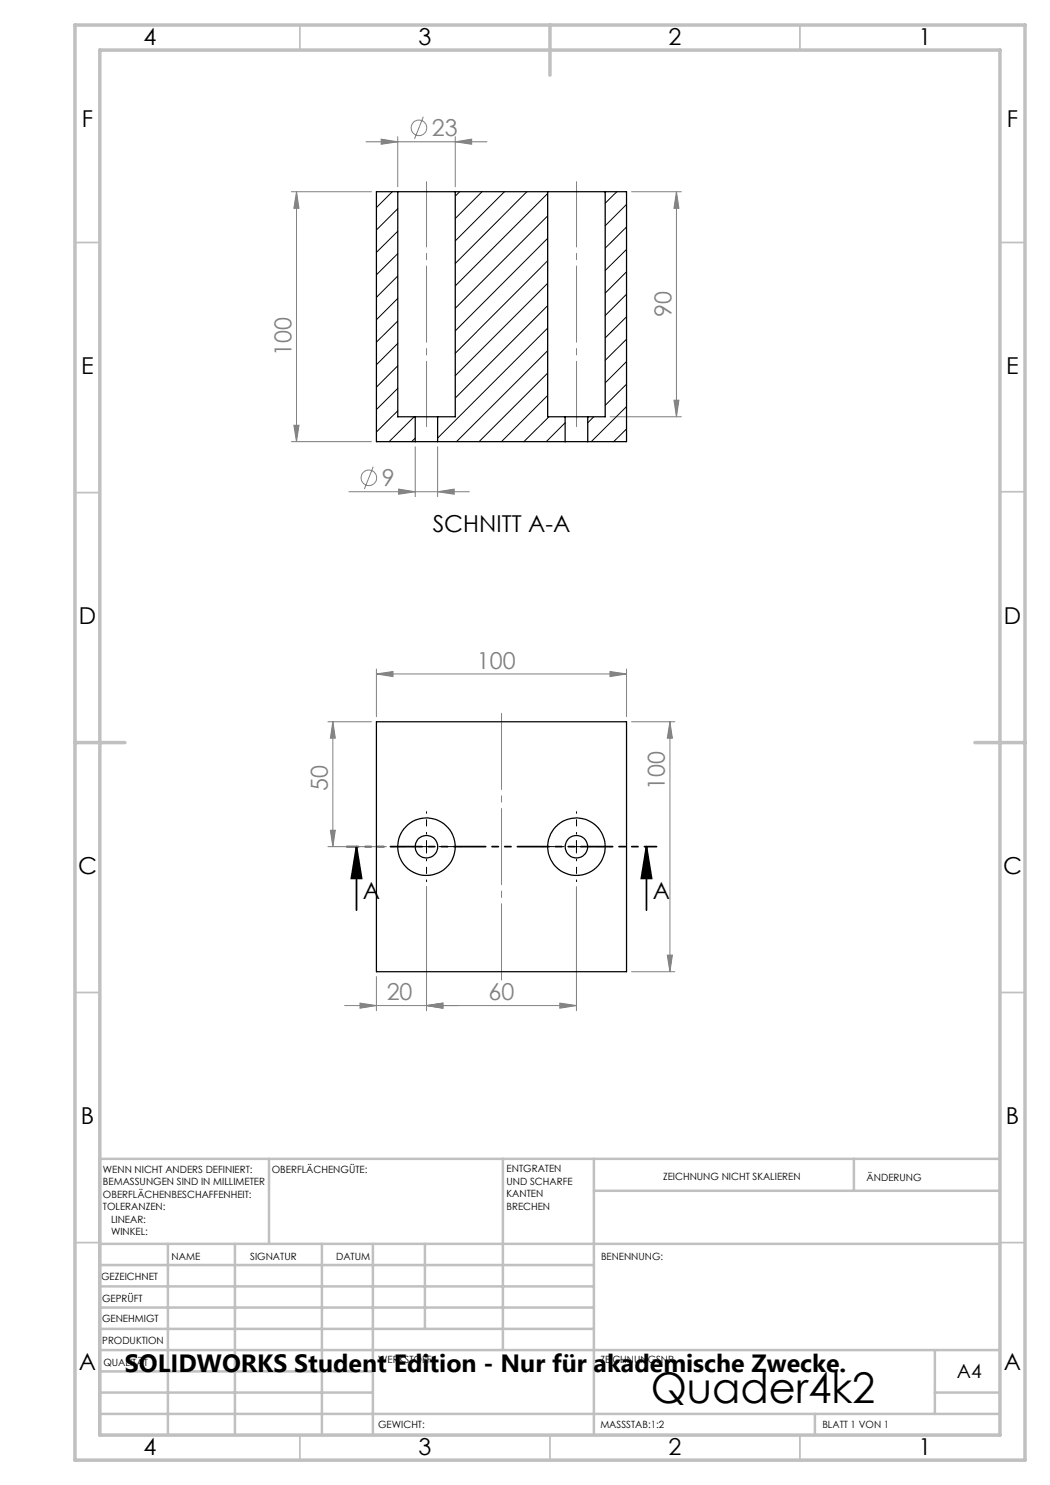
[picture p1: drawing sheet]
<svg xmlns="http://www.w3.org/2000/svg" width="210mm" height="297mm" viewBox="0 0 210 297" stroke-linecap="round" stroke-linejoin="round" font-family="sans-serif">
<g fill="none" stroke="#808080" stroke-width=".2">
<path d="M58.3 38.3h16M59.3 38.3v50M59.3 38.3l.5 3.4h-1zM73.2 28.4h24.2M76.2 27.8l3.4 .6-3.4 .5zM79.6 27.3v10.1M84.7 23.4l-1.8 4.4M91.1 28.4l3.2-.6v1.1zM91.1 27.3v10.1M126.3 38.3h10M135.3 38.3l.5 3.4h-1zM135.3 38.3v45.1"/>
<path d="M58.3 88.3h16M58.8 85.1h1l-.5 3.2zM69.8 98.4h24.1M74.6 93.3l-1.7 4.5M79.7 97.8l3.3 .6-3.3 .4zM83 89.4v9.9M87.5 98.4l3.3-.6v1zM87.5 89.4v9.9M122 83.4h14.3M134.8 80h1l-.5 3.4zM75.3 134.8l3.3-.5v1zM75.3 133.8v9.5"/>
<path d="M75.3 134.8h50M122 134.3l3.3 .5-3.3 .5zM125.3 133.8v9.5M65.6 144.4h8.7M66.6 144.4l.5 3.2h-1zM66.6 144.4v24.9M126.3 144.4h8.7M134 144.4l.5 3.2h-1zM134 144.4v49.9M65.6 169.3h11.7M66.1 166h1l-.5 3.3zM85.3 177.3v24.8"/>
<path d="M115.3 177.3v24.8M75.3 195.3v6.8M126.3 194.3h8.7M133.5 191h1l-.5 3.3zM72 200.6l3.3 .5-3.3 .5zM85.3 201.1l3.3-.5v1zM112 200.6l3.3 .5-3.3 .5zM115.3 201.1h-46.4"/>
<circle cx="83.8" cy="25.6" r="1.55"/>
<circle cx="73.8" cy="95.6" r="1.55"/>
</g>
<path d="M71.3 169.3l1 6.4h-2zM71.3 169.3v12.7M129.3 169.3l1 6.4h-2zM129.3 169.3v12.7" fill="none" stroke="#000" stroke-width=".35"/>
<path d="M82.8 169.3h-4.5M85.3 166.8v-4.5M85.3 171.8v4.5M87.8 169.3h4.5M112.8 169.3h-4.5M115.3 166.8v-4.5M115.3 171.8v4.5M117.8 169.3h4.5" fill="none" stroke="#000" stroke-width=".2" stroke-dasharray="15.2 1.3 1.3 1.3" stroke-dashoffset="14.9"/>
<path d="M84 169.3h2.5M85.3 168.1v2.5M114.1 169.3h2.5M115.3 168.1v2.5" fill="none" stroke="#000" stroke-width=".2"/>
<path d="M131.3 169.3h-62" fill="none" stroke="#000" stroke-width=".35" stroke-dasharray="6.3 1.3 1.3 1.3 1.3 1.3" stroke-dashoffset="3.9"/>
<path d="M100.3 196.3v-54" fill="none" stroke="#808080" stroke-width=".2" stroke-dasharray="15.2 1.3 1.3 1.3" stroke-dashoffset="-.3"/>
<path d="M85.3 36.3v49M115.3 36.3v49" fill="none" stroke="#808080" stroke-width=".2" stroke-dasharray="15.2 1.3 1.3 1.3" stroke-dashoffset="2.2"/>
<g fill="none" stroke="#c0c0c0" stroke-width=".35">
<path d="M60 5v5M160 5v5M15 48.5h5M200 48.5h5M15 98.5h5M200 98.4h5M15 198.5h5M200 198.5h5M15 248.5h5M200 248.5h5M60 287v5M110 287v5"/>
<path d="M160 287v5"/>
</g>
<g fill="none" stroke="#c0c0c0" stroke-width=".5">
<path d="M53.8 231.8v17M100.6 231.8v38.2M118.8 231.8v55.2M118.8 238.2h81.2M170.8 231.8v6.4M200 231.8h-180v55.2M20 248.8h180M20 257.3h98.8M20 253h98.8M33.6 248.8v38.2M47 248.8v38.2M64.4 248.8v38.2"/>
<path d="M74.6 248.8v38.2M85 248.8v17M20 265.8h98.8M20 261.5h98.8M20 278.5h54.6M20 274.3h54.6M20 270h180M187 278.5h13M187 270v12.8M20 282.8h180M163 282.8v4.2"/>
</g>
<path d="M15 5h190v287h-190zM20 10h180v277h-180zM110 5v10M15 148.5h10M195 148.5h10" fill="none" stroke="#c0c0c0" stroke-width=".7"/>
<path d="M129.3 169.3l1 6.4h-2zM71.3 169.3l1 6.4h-2z" fill="#000"/>
<g fill="#808080">
<path d="M122 134.3l3.3 .5-3.3 .5zM75.3 134.8l3.3-.5v1zM85.3 201.1l3.3-.5v1zM72 200.6l3.3 .5-3.3 .5z"/>
<path d="M85.3 201.1l3.3-.5v1zM112 200.6l3.3 .5-3.3 .5zM79.7 97.8l3.3 .6-3.3 .4zM87.5 98.4l3.3-.6v1z"/>
<path d="M91.1 28.4l3.2-.6v1.1zM76.2 27.8l3.4 .6-3.4 .5z"/>
<path d="M66.1 166h1l-.5 3.3zM66.6 144.4l.5 3.2h-1zM133.5 191h1l-.5 3.3zM134 144.4l.5 3.2h-1z"/>
<path d="M59.3 38.3l.5 3.4h-1zM58.8 85.1h1l-.5 3.2zM135.3 38.3l.5 3.4h-1zM134.8 80h1l-.5 3.4z"/>
</g>
<g fill="none" stroke="#000" stroke-width=".25">
<path d="M79.6 38.3h11.5M79.6 38.3h-4.3v50h7.7M79.6 38.3v45.1h3.4M91.1 38.3v45.1h-3.6M91.1 38.3h18.4M109.5 38.3h11.5M109.5 38.3v45.1h3.5M121 38.3h4.3v50h-7.8M121 38.3v45.1h-3.5M83 88.3h4.5M83 83.4h4.5M83 83.4v4.9"/>
<path d="M87.5 83.4v4.9M87.5 88.3h25.5M113 88.3h4.5M113 83.4h4.5M113 83.4v4.9M117.5 83.4v4.9M75.3 144.4h50v49.9h-50z"/>
<circle cx="85.3" cy="169.3" r="2.25"/>
<circle cx="85.3" cy="169.3" r="5.8"/>
<circle cx="115.3" cy="169.3" r="5.8"/>
<circle cx="115.3" cy="169.3" r="2.26"/>
</g>
<g fill="none" stroke="#000" stroke-width=".2">
<path d="M78.5 38.3l-3.2 3.2M91.9 38.3l-.8 .9M96.4 38.3l-5.3 5.4M100.9 38.3l-9.8 9.9M105.4 38.3l-14.3 14.4M109.5 38.7l-18.4 18.5M123.4 38.3l-2.4 2.3M79.6 55.2l-4.3 4.3M79.6 59.7l-4.3 4.3M79.6 41.7l-4.3 4.3M79.6 46.2l-4.3 4.3M79.6 50.7l-4.3 4.3"/>
<path d="M109.5 43.2l-18.4 18.5M109.5 47.7l-18.4 18.5M109.5 52.1l-18.4 18.6M109.5 56.7l-18.4 18.4M125.3 54.4l-4.3 4.2M125.3 58.8l-4.3 4.3M125.3 40.9l-4.3 4.3M125.3 45.4l-4.3 4.2M125.3 49.9l-4.3 4.2M79.6 68.7l-4.3 4.3M79.6 73.2l-4.3 4.2M79.6 64.2l-4.3 4.2"/>
<path d="M79.6 77.7l-4.3 4.2M109.5 61.1l-18.4 18.5M109.5 65.6l-22 22M109.5 70.1l-18.2 18.2M109.5 74.6l-13.7 13.7M109.5 79.1l-9.2 9.2M125.3 63.4l-4.3 4.2M125.3 67.8l-4.3 4.3M125.3 72.3l-4.3 4.3M125.3 76.8l-4.3 4.3M79.6 82.2l-4.3 4.2M82.8 83.4l-5 4.9"/>
<path d="M83 87.6l-.7 .7M109.8 83.4l-5 4.9M113 84.6l-3.7 3.7M118.7 83.4l-1.2 1.2M125.3 81.3l-7 7M125.3 85.8l-2.6 2.5"/>
</g>
<text font-size="8.5" x="130.2" y="280.6">Quader4k2</text>
<text font-size="5" x="25" y="274.4">SOLIDWORKS Student Edition - Nur für akademische Zwecke.</text>
<g font-size="4.7">
<text x="28.7" y="9">4</text>
<text x="83.7" y="9">3</text>
<text x="133.7" y="9">2</text>
<text x="183.7" y="9">1</text>
<text x="16.4" y="25.5">F</text>
<text x="201.4" y="25.5">F</text>
<text x="16.2" y="74.7">E</text>
<text x="201.2" y="74.8">E</text>
<text x="86.5" y="106.4">SCHNITT A-A</text>
<text x="15.8" y="124.7">D</text>
<text x="200.8" y="124.7">D</text>
<text x="15.6" y="174.7">C</text>
<text x="72.6" y="179.9">A</text>
<text x="130.6" y="179.9">A</text>
<text x="200.6" y="174.7">C</text>
<text x="16.2" y="224.7">B</text>
<text x="201.2" y="224.7">B</text>
<text x="15.8" y="274">A</text>
<text x="200.8" y="274">A</text>
<text x="28.7" y="291">4</text>
<text x="83.7" y="291">3</text>
<text x="133.7" y="291">2</text>
<text x="183.7" y="291">1</text>
</g>
<g font-size="4.7" fill="#808080">
<text x="86.4" y="27.3">23</text>
<text x="134.3" y="63.4" transform="rotate(-90 134.3 63.4)">90</text>
<text x="58.3" y="71.3" transform="rotate(-90 58.3 71.3)">100</text>
<text x="76.4" y="97.3">9</text>
<text x="95.4" y="133.8">100</text>
<text x="65.6" y="158.2" transform="rotate(-90 65.6 158.2)">50</text>
<text x="133" y="158" transform="rotate(-90 133 158)">100</text>
<text x="77.3" y="200.1">20</text>
<text x="97.7" y="200.1">60</text>
</g>
<text font-size="3.9" x="191.4" y="275.6">A4</text>
<g font-size="2">
<text x="20.6" y="234.6">WENN NICHT ANDERS DEFINIERT:</text>
<text x="20.6" y="237.1">BEMASSUNGEN SIND IN MILLIMETER</text>
<text x="20.6" y="239.6">OBERFLÄCHENBESCHAFFENHEIT:</text>
<text x="54.4" y="234.6">OBERFLÄCHENGÜTE:</text>
<text x="101.3" y="234.5">ENTGRATEN</text>
<text x="101.3" y="237">UND SCHARFE</text>
<text x="101.3" y="239.5">KANTEN</text>
<text x="132.6" y="236">ZEICHNUNG NICHT SKALIEREN</text>
<text x="173.3" y="236.2">ÄNDERUNG</text>
<text x="20.6" y="242.1">TOLERANZEN:</text>
<text x="22.2" y="244.6">LINEAR:</text>
<text x="101.3" y="242">BRECHEN</text>
<text x="22.2" y="247.1">WINKEL:</text>
<text x="34.3" y="252">NAME</text>
<text x="50" y="251.9">SIGNATUR</text>
<text x="67.2" y="251.9">DATUM</text>
<text x="120.2" y="251.9">BENENNUNG:</text>
<text x="20.2" y="256.1">GEZEICHNET</text>
<text x="20.4" y="260.3">GEPRÜFT</text>
<text x="20.4" y="264.4">GENEHMIGT</text>
<text x="20.5" y="268.8">PRODUKTION</text>
<text x="20.7" y="273.1">QUALITÄT</text>
<text x="75.6" y="272.5">WERKSTOFF:</text>
<text x="120.1" y="272.5">ZEICHNUNGSNR.</text>
<text x="75.6" y="285.5">GEWICHT:</text>
<text x="120.1" y="285.6">MASSSTAB:1:2</text>
<text x="164.5" y="285.6">BLATT 1 VON 1</text>
</g>
</svg>
